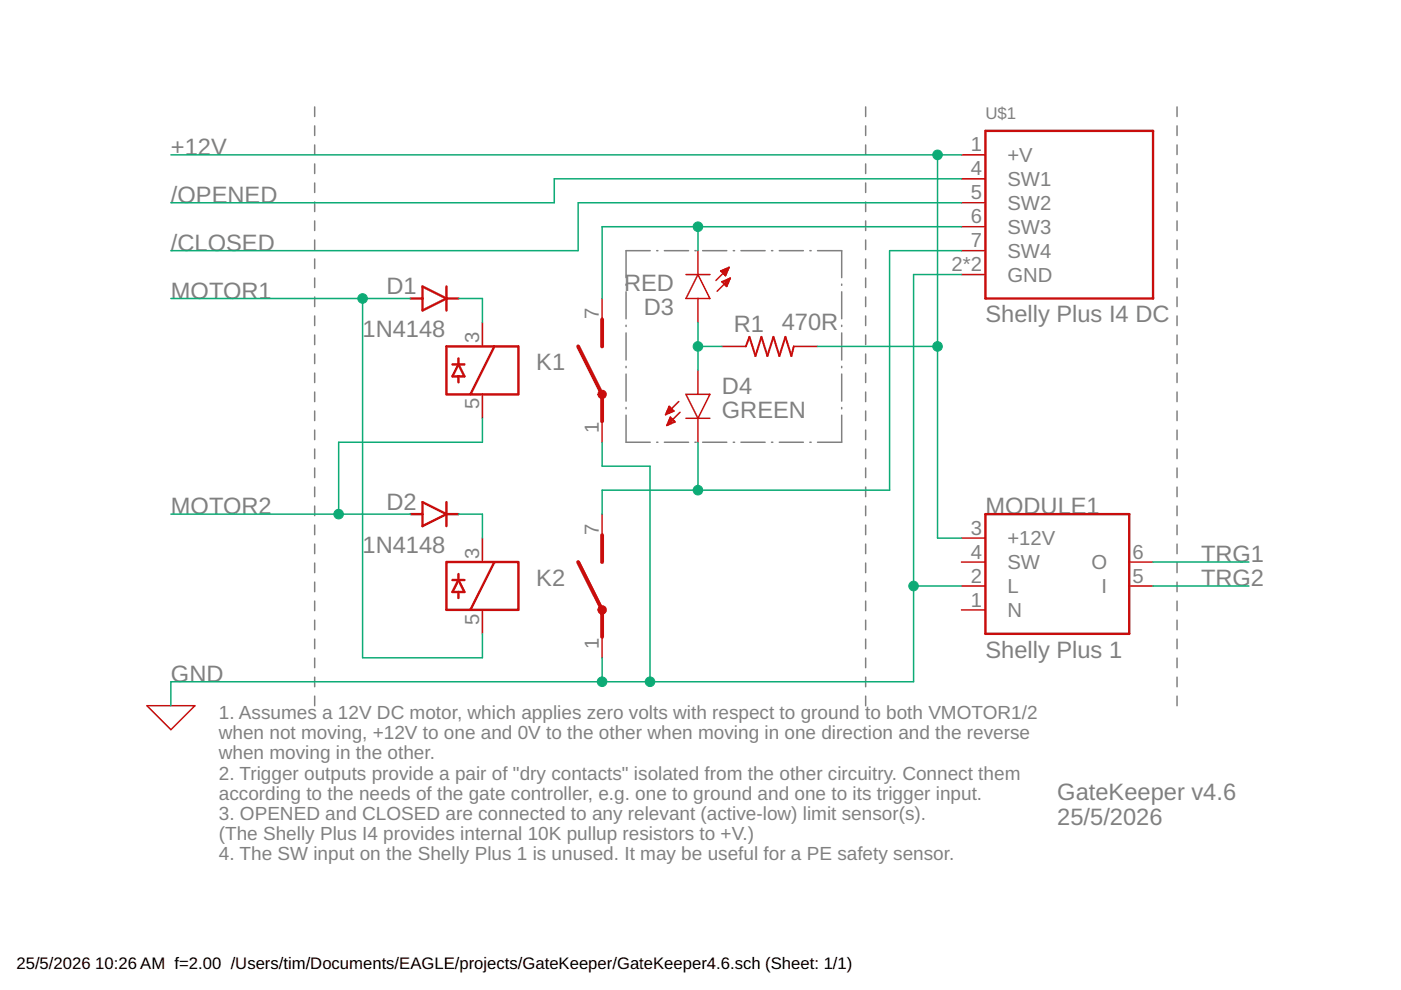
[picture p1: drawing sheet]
<svg xmlns="http://www.w3.org/2000/svg" width="297mm" height="210mm" viewBox="0 0 297 210" stroke-linecap="round" stroke-linejoin="round" font-family="sans-serif">
<g fill="none" stroke="#808080" stroke-width=".32">
<path d="M66.7 22.7v2M66.7 26.7v2M66.7 30.7v2.1M66.7 34.8v2M66.7 38.8v2M183.5 22.7v2M183.5 26.7v2M183.5 30.7v2.1M183.5 34.8v2M183.5 38.8v2M249.6 22.7v2M249.6 26.7v2"/>
<path d="M249.6 30.7v2.1M249.6 34.8v2M249.6 38.8v2M66.7 42.8v2.1M66.7 46.8v2.1M66.7 50.9v2M66.7 54.9v2M66.7 58.9v2.1M137.9 53.1h-5.2v5.8M139.2 53.1h.3M140.9 53.1h5.1M147.3 53.1h.3"/>
<path d="M149 53.1h5.1M155.5 53.1h.2M157.1 53.1h5.1M163.6 53.1h.3M165.2 53.1h5.1M171.7 53.1h.3M173.3 53.1h5.2v5.8M183.5 42.8v2.1M183.5 46.8v2.1M183.5 50.9v2M183.5 54.9v2M183.5 58.9v2.1"/>
<path d="M249.6 42.8v2.1M249.6 46.8v2.1M249.6 50.9v2M249.6 54.9v2M249.6 58.9v2.1M66.7 63v2M66.7 67v2M66.7 71v2.1M66.7 75.1v2M66.7 79.1v2M132.7 60.2v.3M132.7 61.9v5.7"/>
<path d="M132.7 69v.2M132.7 70.6v5.7M132.7 77.7v.3M132.7 79.3v5.7M178.5 60.2v.3M178.5 61.9v5.7M178.5 69v.2M178.5 70.6v5.7M178.5 77.7v.3M178.5 79.3v5.7M183.5 63v2M183.5 67v2"/>
<path d="M183.5 71v2.1M183.5 75.1v2M183.5 79.1v2M249.6 63v2M249.6 67v2M249.6 71v2.1M249.6 75.1v2M249.6 79.1v2M66.7 83.1v2.1M66.7 87.1v2.1M66.7 91.2v2M66.7 95.2v2"/>
<path d="M66.7 99.2v2.1M132.7 88v5.8h5.2M132.7 86.4v.3M139.2 93.8h.3M140.9 93.8h5.1M147.3 93.8h.3M149 93.8h5.1M155.5 93.8h.2M157.1 93.8h5.1M163.6 93.8h.3M165.2 93.8h5.1M171.7 93.8h.3"/>
<path d="M178.5 88v5.8h-5.2M178.5 86.4v.3M183.5 83.1v2.1M183.5 87.1v2.1M183.5 91.2v2M183.5 95.2v2M183.5 99.2v2.1M249.6 83.1v2.1M249.6 87.1v2.1M249.6 91.2v2M249.6 95.2v2M249.6 99.2v2.1"/>
<path d="M66.7 103.3v2M66.7 107.3v2M66.7 111.3v2.1M66.7 115.4v2M66.7 119.4v2M183.5 103.3v2M183.5 107.3v2M183.5 111.3v2.1M183.5 115.4v2M183.5 119.4v2M249.6 103.3v2M249.6 107.3v2"/>
<path d="M249.6 111.3v2.1M249.6 115.4v2M249.6 119.4v2M66.7 123.4v2.1M66.7 127.4v2.1M66.7 131.5v2M66.7 135.5v2M66.7 139.5v2.1M183.5 123.4v2.1M183.5 127.4v2.1M183.5 131.5v2M183.5 135.5v2"/>
<path d="M183.5 139.5v2.1M249.6 123.4v2.1M249.6 127.4v2.1M249.6 131.5v2M249.6 135.5v2M249.6 139.5v2.1M66.7 143.6v2M66.7 147.6v2M183.5 143.6v2M183.5 147.6v2M249.6 143.6v2M249.6 147.6v2"/>
</g>
<g fill="none" stroke="#c90d0c" stroke-width=".32">
<path d="M203.9 32.8h5M203.9 37.9h5M145.4 58.2h5.1M148 58.2l2.5 5.1h-5.1zM148 53.1v5.1M152.8 57.4l1.8-.7-.8 1.8zM153 57.6h1.2M153.1 59.7l1.7-.7-.7 1.7zM153.1 59.8h1.4M153.1 57.3h1.2M153.2 57.9h.9M153.5 58.1h.5"/>
<path d="M153.6 59.5h1M153.8 58.4h.1M153.8 57h.6M154.3 59.2h.4M154.4 56.8h.2M154.6 56.7l-2.8 2.8M154.8 59l-2.8 2.8M203.9 58.2h5M203.9 43h5M203.9 48.1h5M203.9 53.1h5M102.3 68.4v5"/>
<path d="M127.7 63.3v5.1M148 63.3v5.1M148 78.5v5.1M153.1 73.4h5M153.4 60h1M153.6 60.3h.7M153.9 60.6h.3M168.3 73.4h5.1M102.3 83.6v5.1M127.7 88.7v5.1M141.1 87.9h.1M141.3 87.6h.6"/>
<path d="M141.4 87.3h1.1M141.4 90.1h.3M141.5 87.1h1.3M141.6 89.8h.7M141.6 86.8h.9M141.7 89.5h1.3M141.7 86.5h.6M141.8 89.3h1.2M141.8 86.3h.2M141.9 86.1l1 1.1-1.8 .7zM141.9 89h.8M142 88.7h.4"/>
<path d="M142.1 88.4l1.1 1.1-1.8 .7zM143.9 85.1l-2.8 2.8M144.2 87.4l-2.8 2.8M145.4 83.6h5.1l-2.5 5.1zM145.4 88.7h5.1M148 88.7v5.1M102.3 114.1v5.1M127.7 109v5.1M203.9 114.1h5M203.9 119.2h5M239.4 119.2h5.1M102.3 129.3v5.1"/>
<path d="M127.7 134.4v5.1M203.9 124.2h5M203.9 129.3h5M239.4 124.2h5.1M31.2 149.6h10.1l-5.1 5.1z"/>
</g>
<g fill="none" stroke="#c90d0c" stroke-width=".51">
<path d="M208.9 27.7h35.6v35.6h-35.6zM87 63.3h2.6M89.6 60.7l5.1 2.6-5.1 2.5zM94.7 63.3h2.5M94.7 73.4h15.2v10.2h-15.2zM94.7 60.7v5.1M95.9 77.3h2.6M97.2 77.3l1.3 2.5h-2.6zM97.2 76v1.3M97.2 79.8v1.3M104.8 73.4l-5.1 10.2M87 109h2.6"/>
<path d="M89.6 106.5l5.1 2.5-5.1 2.5zM94.7 109h2.5M94.7 119.2h15.2v10.1h-15.2zM94.7 106.5v5M104.8 119.2l-5.1 10.1M208.9 109h30.5v25.4h-30.5zM95.9 123h2.6M97.2 121.7v1.3M97.2 125.5v1.3M97.2 123l1.3 2.5h-2.6z"/>
</g>
<path d="M122.6 73.4l5.1 10.2v5.7M127.7 67.7v5.7M122.6 119.2l5.1 10.1v5.7M127.7 113.5v5.7" fill="none" stroke="#c90d0c" stroke-width=".83"/>
<g fill="#c90d0c" stroke="#c90d0c" stroke-width=".21">
<path d="M127 83a.89 .89 0 0 1 1.4 .1 .89 .89 0 0 1-.5 1.4 .89 .89 0 0 1-1.1-.9h.5a.38 .38 0 0 1 .4-.4 .38 .38 0 0 1 .2 .6 .38 .38 0 0 1-.6-.1v-.1h-.5z" fill-rule="evenodd"/>
<path d="M127 128.7a.9 .9 0 0 1 1.4 .1 .9 .9 0 0 1-.5 1.4 .9 .9 0 0 1-1.1-.9h.5a.38 .38 0 0 1 .5-.4 .38 .38 0 0 1 .1 .6 .38 .38 0 0 1-.6 0v-.2h-.5z" fill-rule="evenodd"/>
</g>
<path d="M158.1 73.4l.8-2 1.3 4.1 1.2-4.1 1.3 4.1 1.3-4.1 1.2 4.1 1.3-4.1 1.3 4.1 .5-2.1" fill="none" stroke="#c90d0c" stroke-width=".42"/>
<g fill="none" stroke="#0dab76" stroke-width=".32">
<path d="M36.2 32.8h167.7M198.8 32.8v81.3h5.1M203.9 37.9h-86.4v5.1h-81.3M148 48.1v5M203.9 43h-81.3v10.1h-86.4M203.9 53.1h-15.3v50.8h-60.9v5.1M203.9 48.1h-76.2v15.2M203.9 58.2h-10.2v86.3h-157.5v5.1M36.2 63.3h50.8M76.9 63.3v76.2h25.4v-5.1M97.2 63.3h5.1v5.1M148 73.4h5.1"/>
<path d="M148 68.4v10.1M173.4 73.4h25.4M102.3 88.7v5.1h-30.5v15.2M127.7 93.8v5h10.1v45.7M148 93.8v10.1M36.2 109h50.8M97.2 109h5.1v5.1M244.5 119.2h20.3M127.7 139.5v5M193.7 124.2h10.2M244.5 124.2h20.3"/>
</g>
<g fill="#0dab76" stroke="#0dab76" stroke-width=".21">
<circle cx="198.8" cy="32.8" r="1.02"/>
<circle cx="198.8" cy="73.4" r="1.02"/>
<circle cx="148" cy="103.9" r="1.02"/>
<circle cx="193.7" cy="124.2" r="1.02"/>
<circle cx="137.8" cy="144.5" r="1.02"/>
<circle cx="127.7" cy="144.5" r="1.02"/>
<circle cx="76.9" cy="63.3" r="1.02"/>
<circle cx="71.8" cy="109" r="1.02"/>
<circle cx="148" cy="48.1" r="1.02"/>
<circle cx="148" cy="73.4" r="1.02"/>
</g>
<g font-size="5" fill="#808080">
<text x="36.2" y="32.8">+12V</text>
<text x="36.2" y="43">/OPENED</text>
<text x="36.2" y="53.1">/CLOSED</text>
<text x="36.2" y="63.3">MOTOR1</text>
<text x="82" y="62.3">D1</text>
<text x="132.3" y="61.8">RED</text>
<text x="76.9" y="71.5">1N4148</text>
<text x="136.5" y="66.9">D3</text>
<text x="155.6" y="70.5">R1</text>
<text x="165.8" y="69.9">470R</text>
<text x="208.9" y="68.4">Shelly Plus I4 DC</text>
<text x="113.7" y="78.5">K1</text>
<text x="153.1" y="83.6">D4</text>
<text x="153.1" y="88.7">GREEN</text>
<text x="36.2" y="109">MOTOR2</text>
<text x="82" y="108">D2</text>
<text x="208.9" y="109">MODULE1</text>
<text x="76.9" y="117.2">1N4148</text>
<text x="254.6" y="119.2">TRG1</text>
<text x="113.7" y="124.2">K2</text>
<text x="254.6" y="124.2">TRG2</text>
<text x="208.9" y="139.5">Shelly Plus 1</text>
<text x="36.2" y="144.6">GND</text>
<text x="224.2" y="169.7">GateKeeper v4.6</text>
<text x="224.2" y="175">25/5/2026</text>
</g>
<g font-size="4.3" fill="#808080">
<text x="205.8" y="32.1">1</text>
<text x="213.6" y="34.3">+V</text>
<text x="205.8" y="37.2">4</text>
<text x="213.6" y="39.4">SW1</text>
<text x="205.8" y="42.3">5</text>
<text x="205.8" y="47.3">6</text>
<text x="213.6" y="44.5">SW2</text>
<text x="205.8" y="52.4">7</text>
<text x="213.6" y="49.6">SW3</text>
<text x="201.8" y="57.5">2*2</text>
<text x="213.6" y="59.7">GND</text>
<text x="213.6" y="54.7">SW4</text>
<text x="127" y="67.7" transform="rotate(-90 127 67.7)">7</text>
<text x="101.6" y="72.7" transform="rotate(-90 101.6 72.7)">3</text>
<text x="101.6" y="86.7" transform="rotate(-90 101.6 86.7)">5</text>
<text x="127" y="91.8" transform="rotate(-90 127 91.8)">1</text>
<text x="127" y="113.4" transform="rotate(-90 127 113.4)">7</text>
<text x="205.8" y="113.4">3</text>
<text x="101.6" y="118.4" transform="rotate(-90 101.6 118.4)">3</text>
<text x="205.8" y="118.4">4</text>
<text x="213.6" y="115.6">+12V</text>
<text x="240.1" y="118.4">6</text>
<text x="205.8" y="123.5">2</text>
<text x="213.6" y="120.7">SW</text>
<text x="213.6" y="125.8">L</text>
<text x="231.4" y="120.7">O</text>
<text x="233.5" y="125.8">I</text>
<text x="240.1" y="123.5">5</text>
<text x="205.8" y="128.6">1</text>
<text x="213.6" y="130.8">N</text>
<text x="101.6" y="132.4" transform="rotate(-90 101.6 132.4)">5</text>
<text x="127" y="137.5" transform="rotate(-90 127 137.5)">1</text>
</g>
<g font-size="4" fill="#808080">
<text x="46.4" y="152.5">1. Assumes a 12V DC motor, which applies zero volts with respect to ground to both VMOTOR1/2</text>
<text x="46.4" y="156.7">when not moving, +12V to one and 0V to the other when moving in one direction and the reverse</text>
<text x="46.4" y="161">when moving in the other.</text>
<text x="46.4" y="165.3">2. Trigger outputs provide a pair of &quot;dry contacts&quot; isolated from the other circuitry. Connect them</text>
<text x="46.4" y="169.6">according to the needs of the gate controller, e.g. one to ground and one to its trigger input.</text>
<text x="46.4" y="173.8">3. OPENED and CLOSED are connected to any relevant (active-low) limit sensor(s).</text>
<text x="46.4" y="178.1">(The Shelly Plus I4 provides internal 10K pullup resistors to +V.)</text>
<text x="46.4" y="182.4">4. The SW input on the Shelly Plus 1 is unused. It may be useful for a PE safety sensor.</text>
</g>
<text font-size="3.6" fill="#808080" x="208.9" y="25.2">U$1</text>
<g font-size="3.5">
<text x="3.5" y="205.4">25/5/2026</text>
<text x="20.2" y="205.4">10:26 AM f=2.00 /Users/tim/Documents/EAGLE/projects/GateKeeper/GateKeeper4.6.sch (Sheet: 1/1)</text>
</g>
</svg>
